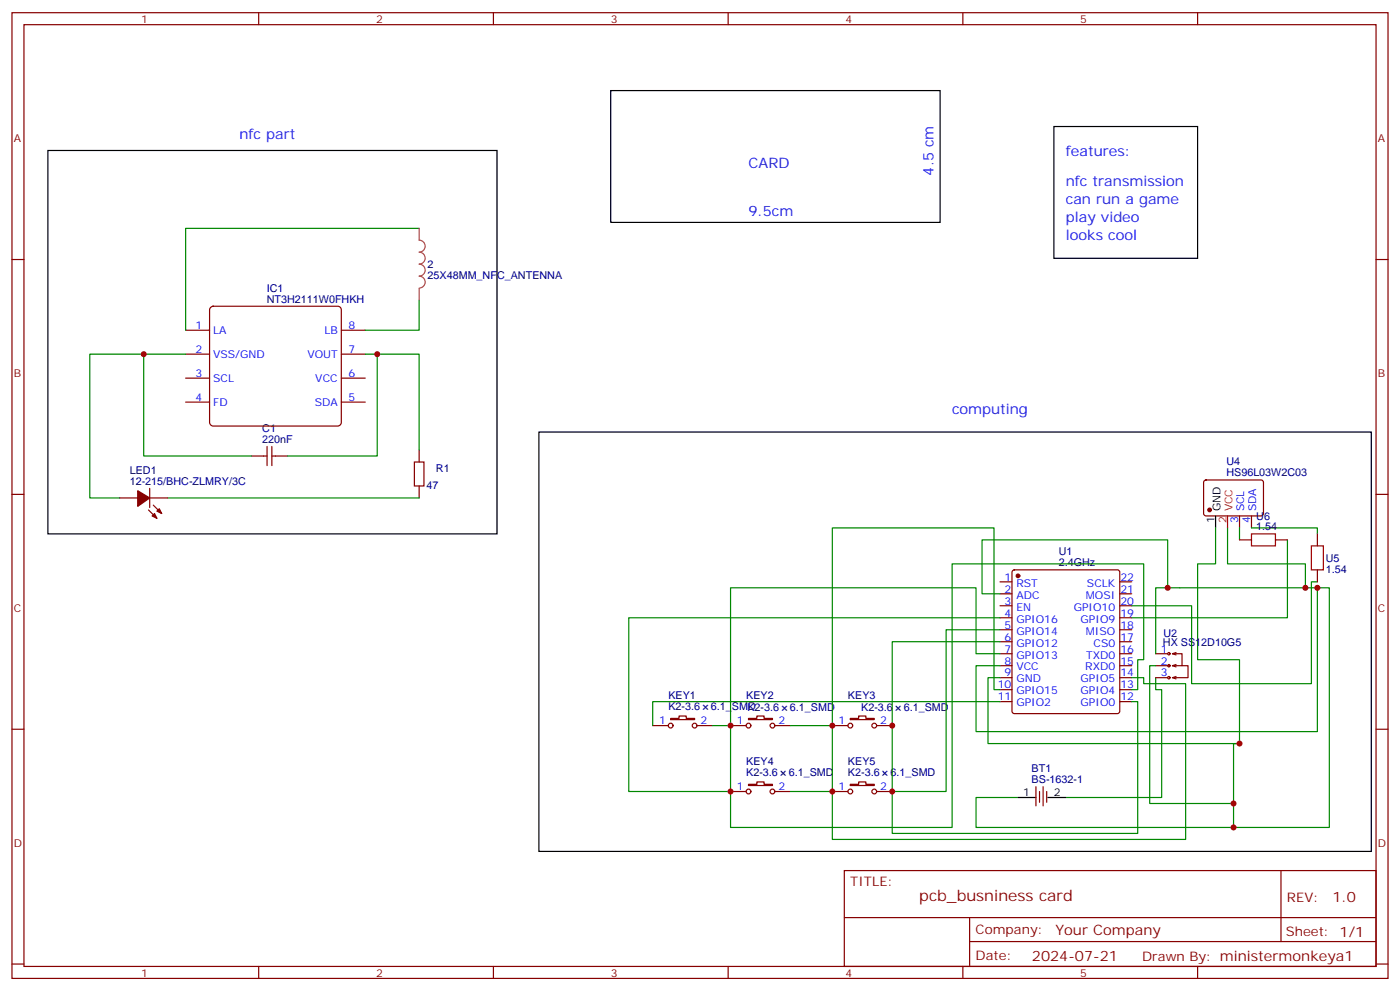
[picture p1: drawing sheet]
<svg xmlns="http://www.w3.org/2000/svg" width="412mm" height="292mm" viewBox="0 0 412 292" stroke-linecap="round" stroke-linejoin="round" font-family="sans-serif">
<g fill="none" stroke="#870000" stroke-width=".35">
<path d="M3.5 3.7h405.4v284.4h-405.4zM7.1 7.3h398.2v277.3h-398.2zM76.2 3.7v3.6M145.3 3.7v3.6M214.5 3.7v3.6M283.6 3.7v3.6M352.8 3.7v3.6M3.5 76.4h3.6M405.3 76.4h3.6M54.7 97.2h7M62 90.6l.8-.4h36.7l.6 .2 .4 .8v33.2l-.2 .6-.8 .4h-36.7l-.6-.2-.5-.8v-33.2zM100.5 97.2h7.1"/>
<path d="M54.7 104.3h7M54.7 118.4h7M54.7 111.3h7M100.5 104.3h7.1M100.5 118.4h7.1M100.5 111.3h7.1M74.1 134.3h4.6M78.7 131.4v5.7M80.1 131.4v5.7M80.1 134.3h4.6M122.1 136h2.8v7.1h-2.8zM123.5 132.5v3.5"/>
<path d="M3.5 145.6h3.6M35.3 146.6h5.3M43.7 150.1l2.5 2.5M44.1 146.6h5.3M44.1 143.8v5.6M45.2 148.7l2.4 2.5M123.5 143.1v3.5M354.8 141.5l.4-.2 16.5 .1 .5 .6-.1 9.5-.6 .4-16.5-.1-.5-.6v-9.2zM365.1 151.9v3.5M365.1 159h3.6M368.7 151.9v3.5M375.7 159h3.5"/>
<path d="M388.1 157.2v3.5M405.3 145.6h3.6M294.6 171.3h3.5M294.6 174.8h3.5M294.6 178.4h3.5M298.3 168l.5-.2h30.3l.5 .2 .2 .5v40.9l-.2 .5-.5 .2h-30.3l-.5-.2-.2-.5v-40.9zM329.8 171.3h3.6M329.8 174.8h3.6M329.8 178.4h3.6M388.1 167.8v3.5M294.6 181.9h3.5M294.6 185.4h3.5"/>
<path d="M294.6 188.9h3.5M294.6 192.5h3.5M294.6 196h3.5M294.6 199.5h3.5M329.8 181.9h3.6M329.8 185.4h3.6M329.8 188.9h3.6M329.8 192.5h3.6M329.8 196h3.6M329.8 199.5h3.6M340.4 192.5h3.6M340.4 196h4.3"/>
<path d="M340.4 199.5h3.6M345.4 192.5h2.8v3.5h-2.8M345.4 192.5l1 .3M345.4 196l1 .4M346.4 192.1l-1 .4M346.4 195.7l-1 .3M346.4 199.2l-1 .3 1 .4M348.2 196h1.8v3.5h-4.3M3.5 214.7h3.6M192.3 213.6h4.5M197.6 211.5h2.4v-.7h2.1v.7h2.5v.4h-7zM205.3 213.6h4.6"/>
<path d="M215.2 213.6h4.6M220.5 211.5h2.5v-.7h2.1v.7h2.4v.4h-7zM228.2 213.6h4.6M245.2 213.6h4.6M250.5 211.5h2.4v-.7h2.2v.7h2.4v.4h-7zM258.2 213.6h4.6M294.6 203.1h3.5M294.6 206.6h3.5M329.8 203.1h3.6M329.8 206.6h3.6M405.3 214.7h3.6M215.2 233h4.6"/>
<path d="M220.5 230.9h2.5v-.7h2.1v.7h2.4v.4h-7zM228.2 233h4.6M245.2 233h4.6M250.5 230.9h2.4v-.7h2.2v.7h2.4v.4h-7zM258.2 233h4.6M305.2 231.6v5.7M306.2 233v3.2M307.3 231.6v5.7M308.3 233v3.2M248.7 256.3h156.6v28.3h-156.6zM377.3 256.4v20.8M248.7 270.2h156.5"/>
<path d="M285.6 277.2h119.6M285.6 270.2v14.1M3.5 283.8h3.6M76.2 284.6v3.5M145.3 284.6v3.5M214.5 284.6v3.5M283.6 284.6v3.5M352.8 284.6v3.5M405.3 283.8h3.6"/>
<circle cx="344.3" cy="192.5" r=".35"/>
<circle cx="344.3" cy="196" r=".35"/>
<circle cx="344.3" cy="199.5" r=".35"/>
<circle cx="197.6" cy="213.6" r=".71"/>
<circle cx="204.6" cy="213.6" r=".71"/>
<circle cx="220.5" cy="213.6" r=".71"/>
<circle cx="227.5" cy="213.6" r=".71"/>
<circle cx="250.5" cy="213.6" r=".71"/>
<circle cx="257.5" cy="213.6" r=".71"/>
<circle cx="220.5" cy="233" r=".71"/>
<circle cx="227.5" cy="233" r=".71"/>
<circle cx="250.5" cy="233" r=".71"/>
<circle cx="257.5" cy="233" r=".71"/>
</g>
<g fill="#870000" stroke="#870000" stroke-width=".35">
<path d="M46.2 150.5l.7-.7 .7 1.4z"/>
<path d="M45.5 151.2l.7 1.4-1.4-.7z"/>
<path d="M40.6 144.5l3.5 2.1-3.5 2.5z"/>
<circle cx="299.9" cy="169.5" r=".53"/>
<circle cx="356.3" cy="150.1" r=".53"/>
</g>
<g fill="none" stroke="#008700" stroke-width=".35">
<path d="M123.5 67.2h-68.8v30M123.5 88.4v8.8h-15.9M42.3 104.3v30h31.8M54.7 104.3h-28.2v42.3h8.8M107.6 104.3h15.9v28.2M111.1 104.3v30h-26.4M49.4 146.6h74.1M358.1 155.4v10.6h-5.3v28.2h12.3v24.7M361.6 155.4v10.6h22.9v7.1M365.1 155.4v3.6M368.7 155.4h19.4v1.8M379.2 159v22.9h-45.8"/>
<path d="M344 173.1v-14.1h-54.7v15.8h5.3M388.1 173.1v42.3h-100.6v-19.4h7.1M388.1 171.3h-1.8v30h-35.3v-22.9h-17.6M294.6 185.4h-15.9v47.6h-15.9M294.6 181.9h-109.4v51.1h30v-19.4M294.6 199.5h-3.6v19.4h74.1h-1.7v24.7M294.6 192.5h-7.1v-19.4h-72.3v40.5M294.6 188.9h-31.8v44.1M333.4 199.5h3.5v1.8h12.3v45.9h-104v-14.2M340.4 192.5v-19.4h51.2v70.5h-104.1v-8.8h12.4M340.4 199.5v3.6h1.8v31.7h-28.2M340.4 196h-1.7v40.6h24.7"/>
<path d="M209.9 213.6h5.3M232.8 213.6h12.4M294.6 203.1h-1.8v-47.7h-47.6v77.6h-12.4M294.6 206.6h-102.3v7M333.4 203.1h1.7v-8.9h1.8v-28.2h-56.4v77.6h-65.3v-10.6M333.4 206.6h1.7v38.8h-72.3v-12.4"/>
</g>
<path d="M179.9 26.7h97v38.8h-97zM310.4 37.3h42.4v38.8h-42.4zM14.1 44.3h132.3v112.9h-132.3zM158.7 127.2h245.2v123.5h-245.2zM358.1 151.9v3.5M299.9 234.8h5.3M308.7 234.8h5.3" fill="none" stroke="#000" stroke-width=".35"/>
<path d="M361.6 151.9v3.5" fill="none" stroke="#f00" stroke-width=".35"/>
<path d="M123.5 67.2v3.5a1.76 1.76 0 0 1 1.7 1.8 1.76 1.76 0 0 1-1.7 1.7 1.76 1.76 0 0 1 1.7 1.8 1.76 1.76 0 0 1-1.7 1.8 1.76 1.76 0 0 1 1.7 1.7 1.76 1.76 0 0 1-1.7 1.8 1.76 1.76 0 0 1 1.7 1.8 1.76 1.76 0 0 1-1.7 1.7M123.5 84.9v3.5" fill="none" stroke="#a64a4a" stroke-width=".35"/>
<path d="M368.7 157.2h7v3.5h-7zM386.3 160.7h3.5v7.1h-3.5z" fill="none" stroke="#a10000" stroke-width=".35"/>
<g fill="#c00">
<circle cx="42.3" cy="104.3" r=".88"/>
<circle cx="111.1" cy="104.3" r=".88"/>
<circle cx="262.8" cy="233" r=".88"/>
<circle cx="215.2" cy="233" r=".88"/>
<circle cx="215.2" cy="213.6" r=".88"/>
<circle cx="363.4" cy="243.6" r=".88"/>
<circle cx="262.8" cy="213.6" r=".88"/>
<circle cx="245.2" cy="233" r=".88"/>
<circle cx="245.2" cy="213.6" r=".88"/>
<circle cx="363.4" cy="236.6" r=".88"/>
<circle cx="384.5" cy="173.1" r=".88"/>
<circle cx="344" cy="173.1" r=".88"/>
<circle cx="388.1" cy="173.1" r=".88"/>
<circle cx="365.1" cy="218.9" r=".88"/>
</g>
<text font-size="4.6" fill="#800" x="270.8" y="265.4">pcb_busniness card</text>
<g font-size="4.2" fill="#00f">
<text x="70.6" y="40.8">nfc part</text>
<text x="314" y="46.1">features:</text>
<text x="220.5" y="49.6">CARD</text>
<text x="275" y="51.7" transform="rotate(-90 275 51.7)">4.5 cm</text>
<text x="314" y="54.9">nfc transmission</text>
<text x="220.5" y="63.7">9.5cm</text>
<text x="314" y="60.2">can run a game</text>
<text x="314" y="65.5">play video</text>
<text x="314" y="70.8">looks cool</text>
<text x="280.5" y="121.9">computing</text>
</g>
<g font-size="4.2" fill="#800">
<text x="392.5" y="265.6">1.0</text>
<text x="310.9" y="275.2">Your Company</text>
<text x="304" y="283">2024-07-21</text>
</g>
<g font-size="3.9" fill="#800">
<text x="250.5" y="260.9">TITLE:</text>
<text x="379.1" y="265.6">REV:</text>
<text x="287.4" y="275.1">Company:</text>
<text x="378.7" y="275.7">Sheet: 1/1</text>
<text x="287.4" y="282.8">Date:</text>
<text x="336.4" y="282.9">Drawn By: ministermonkeya1</text>
</g>
<g font-size="3.2" fill="#800">
<text x="41.6" y="6.7">1</text>
<text x="110.8" y="6.7">2</text>
<text x="179.9" y="6.7">3</text>
<text x="249.1" y="6.7">4</text>
<text x="318.2" y="6.7">5</text>
<text x="4.1" y="41.8">A</text>
<text x="405.9" y="41.8">A</text>
<text x="4.1" y="111">B</text>
<text x="405.9" y="111">B</text>
<text x="4.1" y="180.1">C</text>
<text x="405.9" y="180.1">C</text>
<text x="4.1" y="249.3">D</text>
<text x="405.9" y="249.3">D</text>
<text x="41.6" y="287.5">1</text>
<text x="110.8" y="287.5">2</text>
<text x="179.9" y="287.5">3</text>
<text x="249.1" y="287.5">4</text>
<text x="318.2" y="287.5">5</text>
</g>
<g font-size="3.2" fill="#000080">
<text x="125.9" y="82.1">25X48MM_NFC_ANTENNA</text>
<text x="125.9" y="78.9">2</text>
<text x="78.6" y="89.1">NT3H2111W0FHKH</text>
<text x="78.6" y="85.9">IC1</text>
<text x="77.3" y="130.4">220nF</text>
<text x="77.3" y="127.2">C1</text>
<text x="361.3" y="137">U4</text>
<text x="38.2" y="142.7">12-215/BHC-ZLMRY/3C</text>
<text x="38.2" y="139.5">LED1</text>
<text x="125.6" y="143.9">47</text>
<text x="128.4" y="138.9">R1</text>
<text x="361.3" y="140.3">HS96L03W2C03</text>
<text x="370.1" y="153">U6</text>
<text x="370.1" y="156.1">1.54</text>
<text x="311.9" y="166.7">2.4GHz</text>
<text x="311.9" y="163.5">U1</text>
<text x="390.5" y="165.4">U5</text>
<text x="390.5" y="168.6">1.54</text>
<text x="342.6" y="190.1">HX SS12D10G5</text>
<text x="342.7" y="187.5">U2</text>
<text x="196.9" y="209.1">K2-3.6</text>
<text x="196.9" y="205.9">KEY1</text>
<text x="209.4" y="209.1">6.1_SMD</text>
<text x="219.8" y="205.9">KEY2</text>
<text x="220.2" y="209.5">K2-3.6</text>
<text x="232.7" y="209.5">6.1_SMD</text>
<text x="249.8" y="205.9">KEY3</text>
<text x="253.7" y="209.4">K2-3.6</text>
<text x="266.2" y="209.4">6.1_SMD</text>
<text x="219.8" y="225.3">KEY4</text>
<text x="249.8" y="225.3">KEY5</text>
<text x="303.9" y="227.4">BT1</text>
<text x="219.8" y="228.5">K2-3.6</text>
<text x="232.3" y="228.5">6.1_SMD</text>
<text x="249.8" y="228.5">K2-3.6</text>
<text x="262.3" y="228.5">6.1_SMD</text>
<text x="303.9" y="230.6">BS-1632-1</text>
</g>
<g font-size="3.2" fill="#00f">
<text x="57.6" y="96.9">1</text>
<text x="62.8" y="98.3">LA</text>
<text x="95.5" y="98.3">LB</text>
<text x="102.7" y="96.9">8</text>
<text x="57.6" y="103.9">2</text>
<text x="62.8" y="105.3">VSS/GND</text>
<text x="90.5" y="105.3">VOUT</text>
<text x="102.7" y="103.9">7</text>
<text x="57.6" y="111">3</text>
<text x="62.8" y="112.4">SCL</text>
<text x="92.9" y="112.4">VCC</text>
<text x="102.7" y="111">6</text>
<text x="57.6" y="118">4</text>
<text x="62.8" y="119.5">FD</text>
<text x="92.7" y="119.5">SDA</text>
<text x="102.7" y="118">5</text>
<text x="364.8" y="154.1" transform="rotate(-90 364.8 154.1)">3</text>
<text x="366.5" y="150.6" transform="rotate(-90 366.5 150.6)">SCL</text>
<text x="368.3" y="154.1" transform="rotate(-90 368.3 154.1)">4</text>
<text x="370.1" y="150.6" transform="rotate(-90 370.1 150.6)">SDA</text>
<text x="295.9" y="171">1</text>
<text x="299.4" y="172.7">RST</text>
<text x="320.2" y="172.7">SCLK</text>
<text x="330" y="171">22</text>
<text x="295.9" y="174.5">2</text>
<text x="295.9" y="178">3</text>
<text x="299.4" y="176.2">ADC</text>
<text x="299.4" y="179.8">EN</text>
<text x="316.3" y="179.8">GPIO10</text>
<text x="319.9" y="176.2">MOSI</text>
<text x="330" y="178">20</text>
<text x="330" y="174.5">21</text>
<text x="295.9" y="181.5">4</text>
<text x="295.9" y="185.1">5</text>
<text x="299.4" y="183.3">GPIO16</text>
<text x="318.3" y="183.3">GPIO9</text>
<text x="330" y="185.1">18</text>
<text x="330" y="181.5">19</text>
<text x="295.9" y="188.6">6</text>
<text x="299.4" y="186.8">GPIO14</text>
<text x="299.4" y="190.4">GPIO12</text>
<text x="319.9" y="186.8">MISO</text>
<text x="322.1" y="190.4">CS0</text>
<text x="330" y="188.6">17</text>
<text x="295.9" y="192.1">7</text>
<text x="295.9" y="195.7">8</text>
<text x="299.4" y="193.9">GPIO13</text>
<text x="299.4" y="197.4">VCC</text>
<text x="319.7" y="197.4">RXD0</text>
<text x="320" y="193.9">TXD0</text>
<text x="330" y="195.7">15</text>
<text x="330" y="192.1">16</text>
<text x="341.9" y="195.7">2</text>
<text x="341.9" y="192.1">1</text>
<text x="293.9" y="202.7">10</text>
<text x="295.9" y="199.2">9</text>
<text x="299.4" y="200.9">GND</text>
<text x="318.3" y="200.9">GPIO5</text>
<text x="330" y="202.7">13</text>
<text x="330" y="199.2">14</text>
<text x="341.9" y="199.2">3</text>
<text x="293.9" y="206.2">11</text>
<text x="299.4" y="204.5">GPIO15</text>
<text x="299.4" y="208">GPIO2</text>
<text x="318.3" y="208">GPIO0</text>
<text x="318.3" y="204.5">GPIO4</text>
<text x="330" y="206.2">12</text>
<text x="194.1" y="213.3">1</text>
<text x="206.4" y="213.3">2</text>
<text x="217.1" y="213.3">1</text>
<text x="229.3" y="213.3">2</text>
<text x="247" y="213.3">1</text>
<text x="259.3" y="213.3">2</text>
<text x="217.1" y="232.7">1</text>
<text x="229.3" y="232.7">2</text>
<text x="247" y="232.7">1</text>
<text x="259.3" y="232.7">2</text>
</g>
<g font-size="3.2">
<text x="357.7" y="154.1" transform="rotate(-90 357.7 154.1)">1</text>
<text x="359.5" y="150.6" transform="rotate(-90 359.5 150.6)">GND</text>
<text x="301.4" y="234.5">1</text>
<text x="310.4" y="234.5">2</text>
</g>
<g font-size="3.2" fill="#f00">
<text x="361.2" y="154.1" transform="rotate(-90 361.2 154.1)">2</text>
<text x="363" y="150.6" transform="rotate(-90 363 150.6)">VCC</text>
</g>
</svg>
